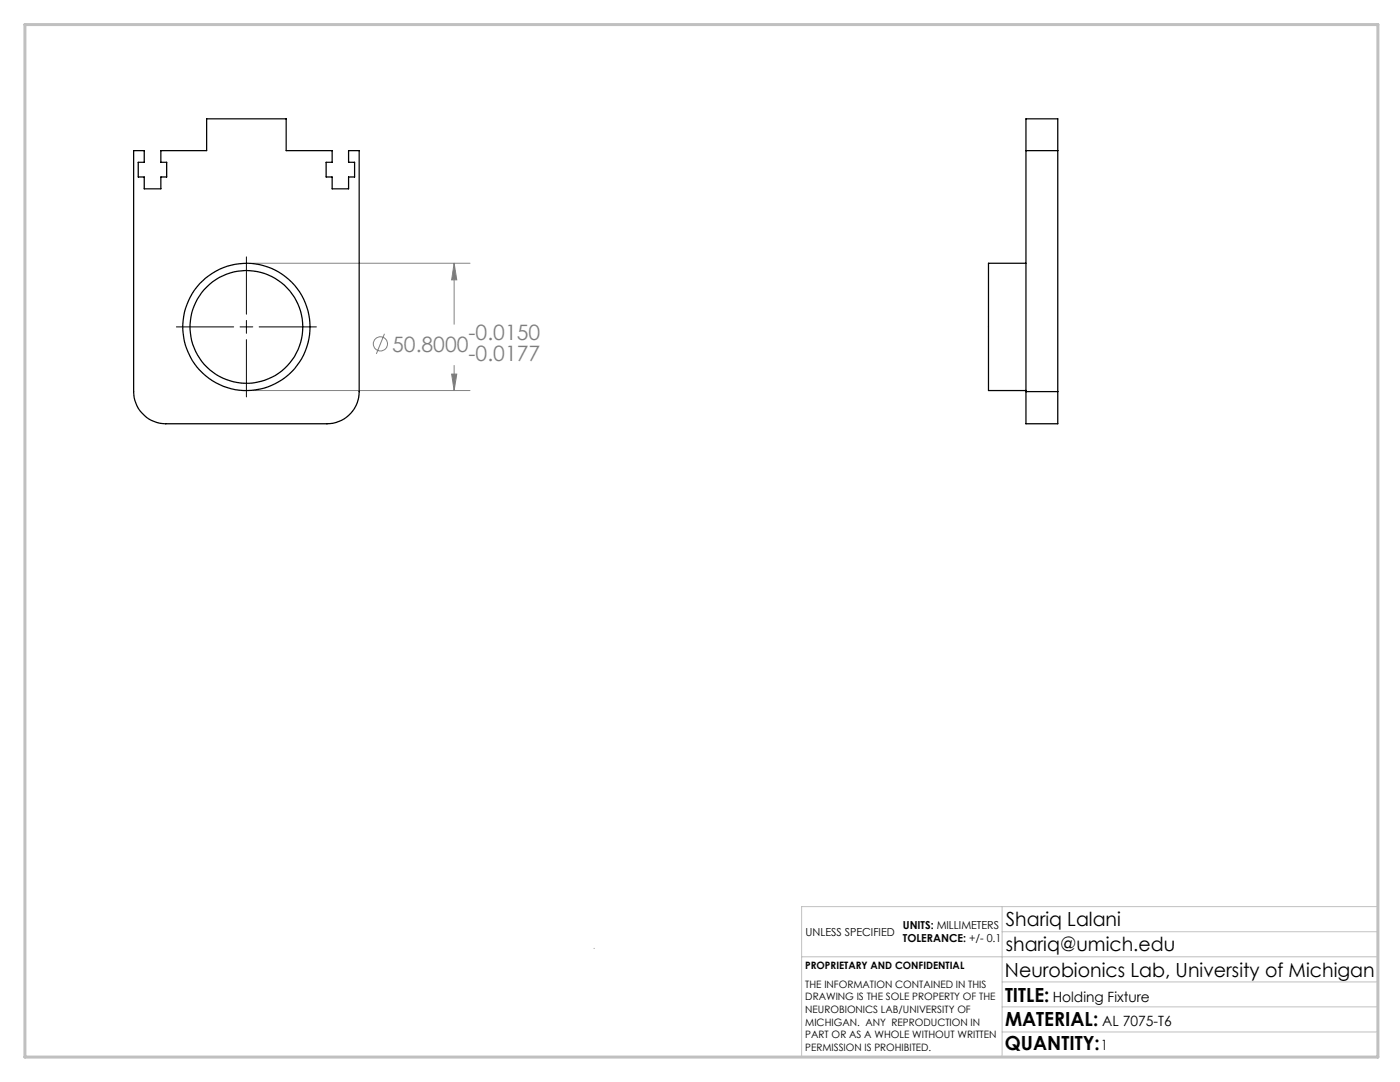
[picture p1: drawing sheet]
<svg xmlns="http://www.w3.org/2000/svg" width="279mm" height="216mm" viewBox="0 0 279 216" stroke-linecap="round" stroke-linejoin="round" font-family="sans-serif">
<g fill="none" stroke="#808080" stroke-width=".2">
<path d="M50.4 52.5h43.4M90.6 52.5l.6 3.3h-1.1zM90.6 52.5v12.2M50.4 77.9h43.4M76.7 66.6l-1.6 4M90.1 74.6h1.1l-.6 3.3zM90.6 72.9v5"/>
<circle cx="75.9" cy="68.6" r="1.41"/>
</g>
<path d="M49.2 51.3v11.4M35.2 65.2h11.4M47.9 65.2h2.5M49.2 64v2.5M49.2 67.8v11.4M51.7 65.2h11.4" fill="none" stroke="#000" stroke-width=".2"/>
<path d="M118.6 189.2v.1M160 190.9h115M200 185.9h75M200 180.9v30M200 195.9h75M275 180.9h-115v30M200 205.9h75M200 200.9h75" fill="none" stroke="#c0c0c0" stroke-width=".2"/>
<path d="M5 4.9h270v206h-270z" fill="none" stroke="#c0c0c0" stroke-width=".6"/>
<path d="M90.6 52.5l.6 3.3h-1.1zM90.1 74.6h1.1l-.6 3.3z" fill="#808080"/>
<g fill="none" stroke="#000" stroke-width=".25">
<path d="M26.7 30.1h2.1v2.3h-1.2v2.9h1.2v2.4h3.3v-2.4h1.2v-2.9h-1.2v-2.3h9.1v-6.4h15.9v6.4h9.2v2.3h-1.2v2.9h1.2v2.4h3.3v-2.4h1.2v-2.9h-1.2v-2.3h2.1v48a6.4 6.4 0 0 1-6.4 6.5h-32.2a6.5 6.5 0 0 1-6.4-6.5zM204.8 30.1h6.3M204.8 52.5h-7.5v25.4h7.5M204.8 78.1v6.5h6.3v-6.5M204.8 78.1v-54.4h6.3v54.4M204.8 78.1h6.3"/>
<circle cx="49.2" cy="65.2" r="11.3"/>
<circle cx="49.2" cy="65.2" r="12.7"/>
</g>
<g font-size="4.2" fill="#808080">
<text x="78.3" y="70.2">50.8000</text>
<text x="93.5" y="67.9">-0.0150</text>
<text x="93.5" y="72">-0.0177</text>
</g>
<g font-size="3.9">
<text x="200.7" y="184.8">Shariq Lalani</text>
<text x="200.7" y="189.8">shariq@umich.edu</text>
<text x="200.6" y="194.9">Neurobionics Lab, University of Michigan</text>
<text x="200.6" y="199.8">TITLE:</text>
<text x="200.6" y="209.5">QUANTITY:</text>
<text x="200.6" y="204.6">MATERIAL:</text>
</g>
<g font-size="2.8">
<text x="210.1" y="199.8">Holding Fixture</text>
<text x="219.7" y="209.5">1</text>
<text x="220" y="204.6">AL 7075-T6</text>
</g>
<g font-size="2.2">
<text x="180.2" y="185.3">UNITS: MILLIMETERS</text>
<text x="160.8" y="186.8">UNLESS SPECIFIED</text>
<text x="180.2" y="188">TOLERANCE: +/- 0.1</text>
</g>
<g font-size="2">
<text x="160.7" y="193.4">PROPRIETARY AND CONFIDENTIAL</text>
<text x="160.7" y="197.1">THE INFORMATION CONTAINED IN THIS</text>
<text x="160.7" y="199.6">DRAWING IS THE SOLE PROPERTY OF THE</text>
<text x="160.7" y="202.1">NEUROBIONICS LAB/UNIVERSITY OF</text>
<text x="160.7" y="204.6">MICHIGAN. ANY REPRODUCTION IN</text>
<text x="160.7" y="207.2">PART OR AS A WHOLE WITHOUT WRITTEN</text>
<text x="160.7" y="209.7">PERMISSION IS PROHIBITED.</text>
</g>
</svg>
